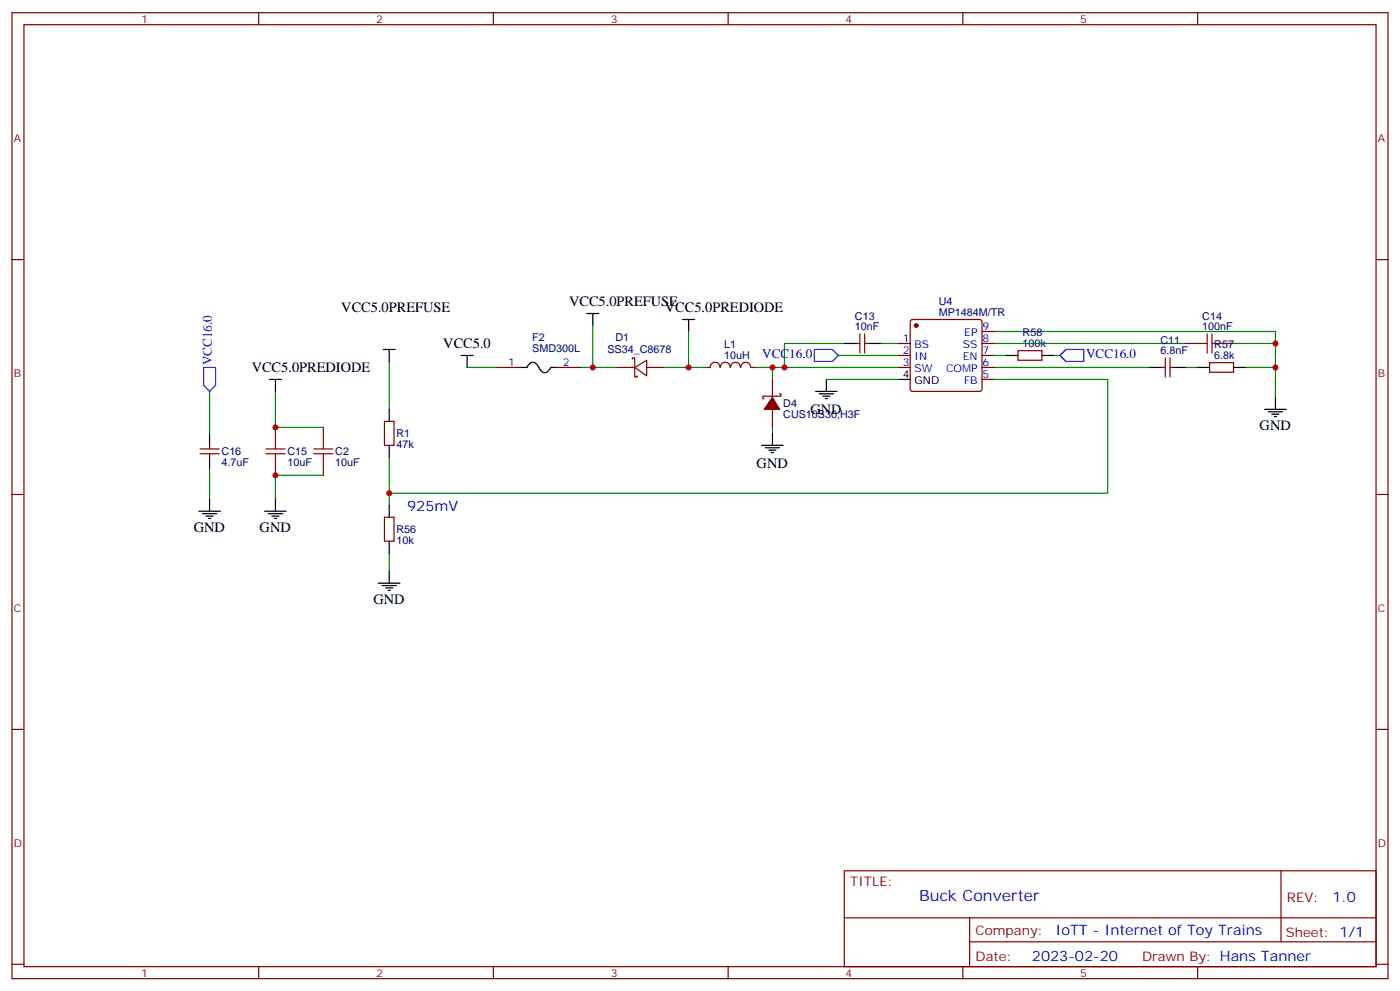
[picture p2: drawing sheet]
<svg xmlns="http://www.w3.org/2000/svg" width="412mm" height="292mm" viewBox="0 0 412 292" stroke-linecap="round" stroke-linejoin="round" font-family="sans-serif">
<g fill="none" stroke="#870000" stroke-width=".35">
<path d="M3.5 3.7h405.4v284.4h-405.4zM7.1 7.3h398.2v277.3h-398.2zM76.2 3.7v3.6M145.3 3.7v3.6M214.5 3.7v3.6M283.6 3.7v3.6M352.8 3.7v3.6M3.5 76.4h3.6M405.3 76.4h3.6M253.3 98.3v5.6M254.7 98.3v5.6M268.3 94.3l.5-.2h19.8l.5 .2 .2 .5v19.7l-.3 .5-.4 .2h-19.8l-.5-.2-.2-.5v-19.7z"/>
<path d="M289.3 97.6h3.5M146.4 108.2h7.1M164 108.2h7.1M181.7 108.2h5.3M186.3 105.7v-.4h.7v2.9M187 108.2l3.5-2.2v4.6zM187 108.2v2.8h.7v-.4M190.5 108.2h5.3M208.1 108.2h1.1M209.2 108.1a1.41 1.41 0 0 1 1.4-1.5 1.41 1.41 0 0 1 1.4 1.5M212.2 108.1a1.41 1.41 0 0 1 1.4-1.5 1.41 1.41 0 0 1 1.4 1.5M215.2 108.1a1.41 1.41 0 0 1 1.4-1.5 1.41 1.41 0 0 1 1.4 1.5"/>
<path d="M218.3 108.1a1.41 1.41 0 0 1 1.4-1.5 1.41 1.41 0 0 1 1.4 1.5M221.2 108.2h1M227.5 111.7v5.3M229.7 115.9h.3v.7h-5.3v.7h.4M252.2 101.1h1.1M254.7 101.1h1.1M264.6 101.1h3.5M264.6 108.2h3.5M264.6 104.6h3.5M289.3 101.1h3.5M289.3 108.2h3.5M289.3 104.6h3.5"/>
<path d="M289.3 111.7h3.5M299.9 103.2h7v2.8h-7zM342.2 108.2h1.1M343.3 105.3v5.7M344.7 105.3v5.7M344.7 108.2h1M349.2 101.1h3.6M356.3 106.8h7.1v2.8h-7.1zM359.8 101.1h3.6M58.9 132.2h5.7M58.9 133.6h5.7M61.7 131.1v1.1"/>
<path d="M61.7 133.6v1M81.1 125.8v3.5M81.1 136.4v3.5M95.2 125.8v3.5M95.2 136.4v3.5M113.2 124h2.9v7.1h-2.9zM227.5 120.5v5.3M3.5 145.6h3.6M113.2 152.3h2.9v7h-2.9zM405.3 145.6h3.6M3.5 214.7h3.6M405.3 214.7h3.6"/>
<path d="M248.7 256.3h156.6v28.3h-156.6zM377.3 256.4v20.8M248.7 270.2h156.5M285.6 277.2h119.6M285.6 270.2v14.1M3.5 283.8h3.6M76.2 284.6v3.5M145.3 284.6v3.5M214.5 284.6v3.5M283.6 284.6v3.5M352.8 284.6v3.5M405.3 283.8h3.6"/>
</g>
<g fill="none" stroke="#008700" stroke-width=".35">
<path d="M174.6 95.8v12.4M202.8 97.6v10.6M292.8 97.6h82.9v3.5M61.7 115.2v12.4M81.1 115.2v10.6h14.1M114.7 106.4v14.1M137.6 108.2h8.8M171.1 108.2h10.6M195.8 108.2h12.3M222.2 108.2h42.4M227.5 108.2v3.5M243.4 111.7h21.2"/>
<path d="M246.9 104.6h17.7M248.7 101.1h-17.6v7.1M259.3 101.1h5.3M292.8 111.7h33.5v33.5h-211.6M292.8 108.2h45.9M292.8 104.6h3.5M292.8 101.1h56.4M310.4 104.6h1.8M349.2 108.2h3.6M363.4 101.1h12.3v15.9M366.9 108.2h8.8M61.7 138.1v8.9"/>
<path d="M95.2 139.9h-14.1v7.1M114.7 134.6v14.1M227.5 125.8v1.8M114.7 162.8v5.3"/>
</g>
<g fill="none" stroke="#000" stroke-width=".35">
<path d="M172.9 92.3h3.5M174.6 92.3v3.5M201.1 94.1h3.5M202.8 94.1v3.5M79.4 111.7h3.5M81.1 111.7v3.5M112.9 102.9h3.5M114.7 102.9v3.5M135.8 104.6h3.5M137.6 104.6v3.6M153.5 108.2h1.7l.6-1a1.56 1.56 0 0 1 2.7 .6l.2 .2a2.13 2.13 0 0 0 2.2 1.6l1.4-1.4h1.7M240.2 115.2h6.4"/>
<path d="M241.3 115.9h4.2M242.4 116.6h2.1M243.1 117.3h.7M243.4 111.7v3.5M248.7 101.1h3.5M255.8 101.1h3.5M264.6 111.7h3.5M296.3 104.6h3.6M306.9 104.6h3.5M338.7 108.2h3.5M345.7 108.2h3.5M352.8 108.2h3.5"/>
<path d="M363.4 108.2h3.5M375.7 117v3.5M61.7 127.6v3.5M61.7 134.6v3.5M114.7 120.5v3.5M114.7 131.1v3.5M224.4 131.1h6.3M225.4 131.8h4.3M226.5 132.5h2.1M227.2 133.2h.7M227.5 127.6v3.5M372.5 120.5h6.4"/>
<path d="M373.6 121.2h4.2M374.6 121.9h2.2M375.4 122.6h.7M58.6 150.5h6.3M59.6 151.2h4.3M60.7 151.9h2.1M61.4 152.6h.7M61.7 147v3.5M78 150.5h6.3M79 151.2h4.3M80.1 151.9h2.1M80.8 152.6h.7"/>
<path d="M81.1 147v3.5M114.7 148.7v3.6M114.7 159.3v3.5M111.5 171.7h6.3M112.5 172.4h4.3M113.6 173.1h2.1M114.3 173.8h.7M114.7 168.1v3.6"/>
</g>
<g fill="#870000" stroke="#870000" stroke-width=".35">
<path d="M227.5 117l2.2 3.5h-4.6z"/>
<circle cx="269.9" cy="95.8" r=".53"/>
</g>
<path d="M355.6 98.3v5.6M357 98.3v5.6M352.8 101.1h2.8M357 101.1h2.8M78.3 133.6h5.7M78.3 132.2h5.7M81.1 129.3v2.9M81.1 133.6v2.8M92.4 133.6h5.7M92.4 132.2h5.7M95.2 129.3v2.9M95.2 133.6v2.8" fill="none" stroke="#a10000" stroke-width=".35"/>
<path d="M60 108.2h3.5v5.3l-1.8 1.7-1.7-1.7zM239.9 102.9h5.3l1.7 1.7-1.7 1.8h-5.3zM312.2 104.6l1.8-1.7h5.3v3.5h-5.3z" fill="none" stroke="#00f" stroke-width=".35"/>
<g fill="#c00">
<circle cx="231.1" cy="108.2" r=".88"/>
<circle cx="227.5" cy="108.2" r=".88"/>
<circle cx="375.7" cy="101.1" r=".88"/>
<circle cx="114.7" cy="145.2" r=".88"/>
<circle cx="375.7" cy="108.2" r=".88"/>
<circle cx="81.1" cy="125.8" r=".88"/>
<circle cx="81.1" cy="139.9" r=".88"/>
<circle cx="202.8" cy="108.2" r=".88"/>
<circle cx="174.6" cy="108.2" r=".88"/>
</g>
<text font-size="4.6" fill="#00f" x="270.8" y="265.4">Buck Converter</text>
<g font-size="4.2">
<text x="100.5" y="92">VCC5.0PREFUSE</text>
<text x="167.6" y="90.2">VCC5.0PREFUSE</text>
<text x="195.9" y="91.9">VCC5.0PREDIODE</text>
<text x="130.6" y="102.5">VCC5.0</text>
<text x="74.1" y="109.6">VCC5.0PREDIODE</text>
<text x="238.8" y="122">GND</text>
<text x="371.1" y="126.7">GND</text>
<text x="222.9" y="137.8">GND</text>
<text x="57.1" y="156.6">GND</text>
<text x="76.5" y="156.6">GND</text>
<text x="110" y="177.8">GND</text>
</g>
<g font-size="4.2" fill="#00f">
<text x="119.9" y="150.5">925mV</text>
<text x="392.5" y="265.6">1.0</text>
<text x="310.9" y="275.2">IoTT - Internet of Toy Trains</text>
<text x="304" y="283">2023-02-20</text>
</g>
<g font-size="3.9" fill="#00f">
<text x="62.4" y="107.5" transform="rotate(-90 62.4 107.5)">VCC16.0</text>
<text x="224.5" y="105.3">VCC16.0</text>
<text x="319.9" y="105.3">VCC16.0</text>
</g>
<g font-size="3.9" fill="#800">
<text x="250.5" y="260.9">TITLE:</text>
<text x="379.1" y="265.6">REV:</text>
<text x="287.4" y="275.1">Company:</text>
<text x="378.7" y="275.7">Sheet: 1/1</text>
<text x="287.4" y="282.8">Date:</text>
<text x="336.4" y="282.9">Drawn By: Hans Tanner</text>
</g>
<g font-size="3.2" fill="#800">
<text x="41.6" y="6.7">1</text>
<text x="110.8" y="6.7">2</text>
<text x="179.9" y="6.7">3</text>
<text x="249.1" y="6.7">4</text>
<text x="318.2" y="6.7">5</text>
<text x="4.1" y="41.8">A</text>
<text x="405.9" y="41.8">A</text>
<text x="4.1" y="111">B</text>
<text x="405.9" y="111">B</text>
<text x="4.1" y="180.1">C</text>
<text x="405.9" y="180.1">C</text>
<text x="4.1" y="249.3">D</text>
<text x="405.9" y="249.3">D</text>
<text x="41.6" y="287.5">1</text>
<text x="110.8" y="287.5">2</text>
<text x="179.9" y="287.5">3</text>
<text x="249.1" y="287.5">4</text>
<text x="318.2" y="287.5">5</text>
</g>
<g font-size="3.2" fill="#000080">
<text x="276.5" y="89.8">U4</text>
<text x="251.9" y="94.1">C13</text>
<text x="276.5" y="93">MP1484M/TR</text>
<text x="354.2" y="94.1">C14</text>
<text x="156.8" y="100.4">F2</text>
<text x="181.3" y="100.5">D1</text>
<text x="251.9" y="97.2">10nF</text>
<text x="301.2" y="99">R58</text>
<text x="341.8" y="101.2">C11</text>
<text x="354.2" y="97.2">100nF</text>
<text x="156.8" y="103.5">SMD300L</text>
<text x="178.9" y="104">SS34_C8678</text>
<text x="213.3" y="105.6">10uH</text>
<text x="213.3" y="102.5">L1</text>
<text x="301.2" y="102.2">100k</text>
<text x="341.8" y="104.3">6.8nF</text>
<text x="357.7" y="105.7">6.8k</text>
<text x="357.7" y="102.6">R57</text>
<text x="230.7" y="119.9">D4</text>
<text x="230.7" y="123">CUS10S30,H3F</text>
<text x="116.8" y="131.8">47k</text>
<text x="116.8" y="128.7">R1</text>
<text x="65.3" y="137.1">4.7uF</text>
<text x="65.3" y="134">C16</text>
<text x="84.7" y="137.1">10uF</text>
<text x="84.7" y="134">C15</text>
<text x="98.8" y="137.1">10uF</text>
<text x="98.8" y="134">C2</text>
<text x="116.8" y="160">10k</text>
<text x="116.8" y="156.9">R56</text>
</g>
<g font-size="3.2" fill="#00f">
<text x="265.9" y="100.8">1</text>
<text x="284" y="99">EP</text>
<text x="289.5" y="100.8">8</text>
<text x="289.5" y="97.2">9</text>
<text x="149.7" y="107.8">1</text>
<text x="165.8" y="107.8">2</text>
<text x="265.9" y="104.3">2</text>
<text x="265.9" y="107.8">3</text>
<text x="269.4" y="102.5">BS</text>
<text x="269.4" y="106">IN</text>
<text x="283.6" y="106">EN</text>
<text x="283.6" y="102.5">SS</text>
<text x="289.5" y="107.8">6</text>
<text x="289.5" y="104.3">7</text>
<text x="269.4" y="109.6">SW</text>
<text x="278.7" y="109.6">COMP</text>
<text x="284" y="113.1">FB</text>
<text x="289.5" y="111.3">5</text>
</g>
<g font-size="3.2">
<text x="265.9" y="111.3">4</text>
<text x="269.4" y="113.1">GND</text>
</g>
</svg>
